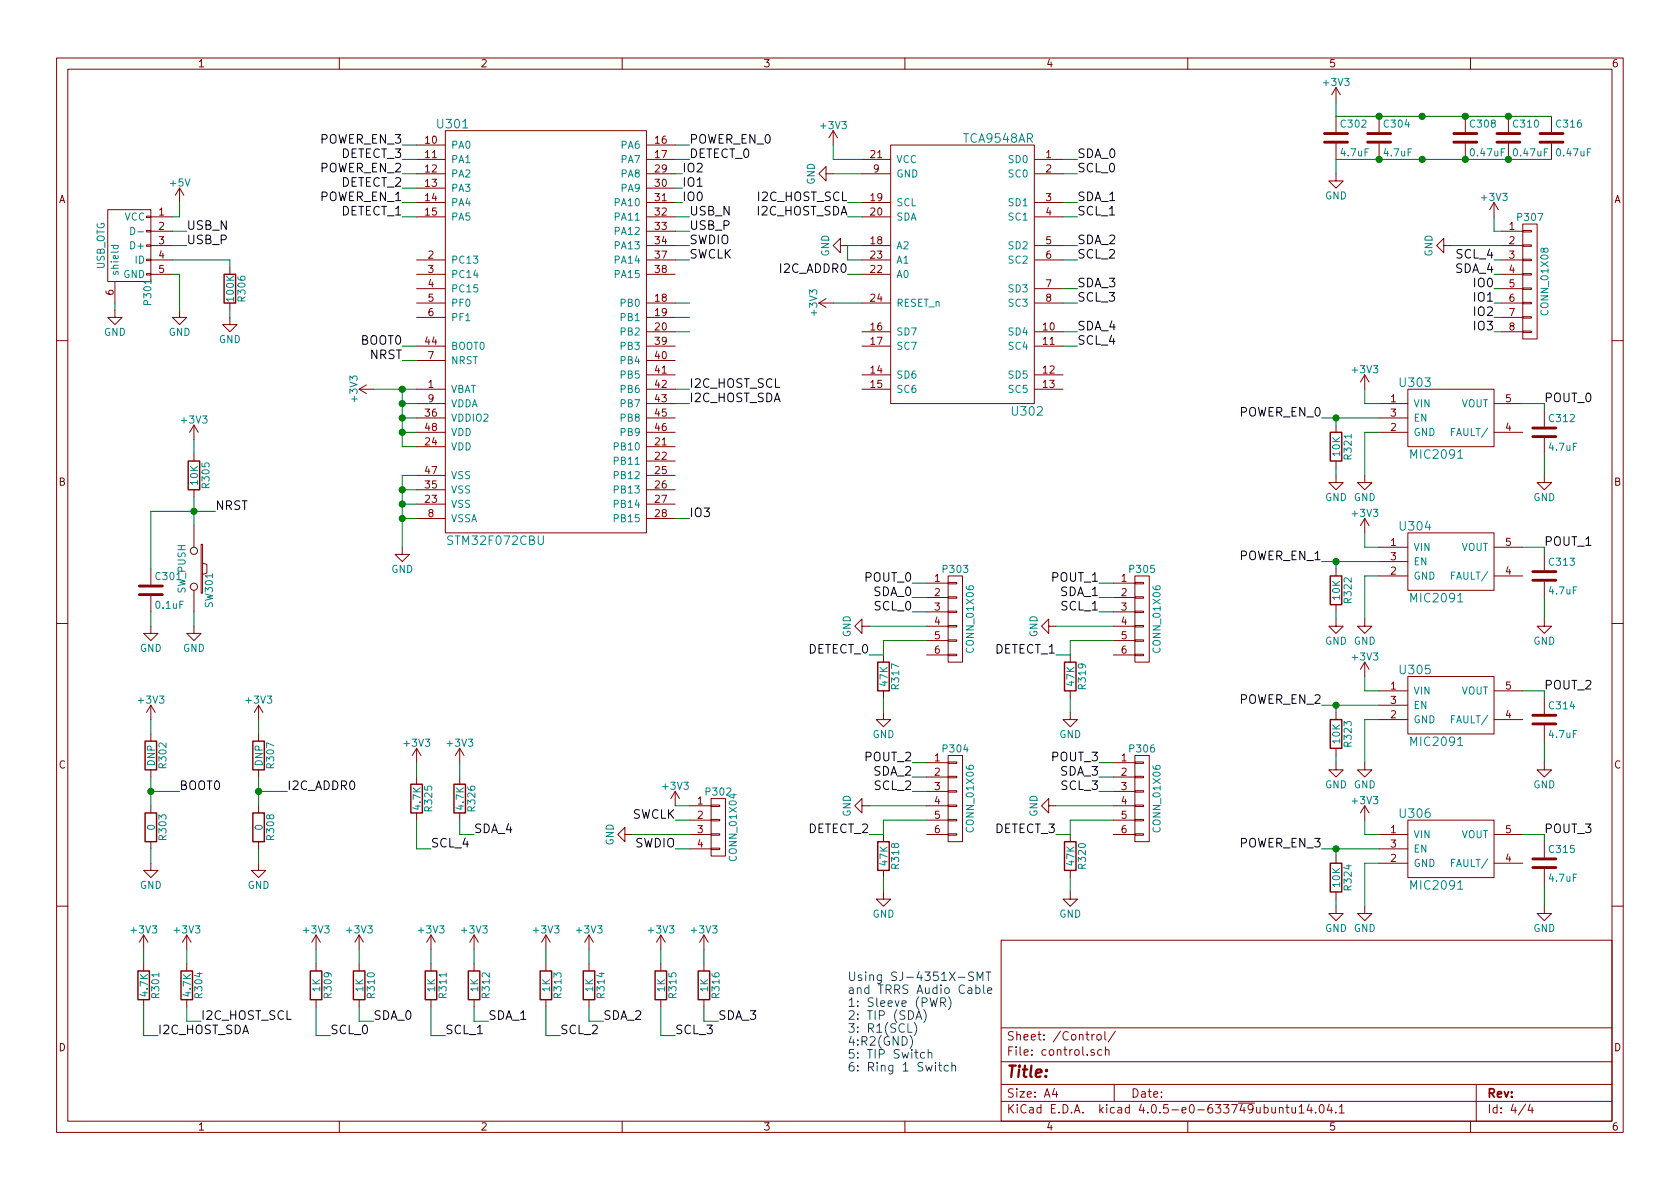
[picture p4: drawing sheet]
EESchema Schematic File Version 2
LIBS:host_board-rescue
LIBS:power
LIBS:device
LIBS:transistors
LIBS:conn
LIBS:linear
LIBS:regul
LIBS:74xx
LIBS:cmos4000
LIBS:adc-dac
LIBS:memory
LIBS:xilinx
LIBS:microcontrollers
LIBS:dsp
LIBS:microchip
LIBS:analog_switches
LIBS:motorola
LIBS:texas
LIBS:intel
LIBS:audio
LIBS:interface
LIBS:digital-audio
LIBS:philips
LIBS:display
LIBS:cypress
LIBS:siliconi
LIBS:opto
LIBS:atmel
LIBS:contrib
LIBS:valves
LIBS:wbraun_ic_lib
LIBS:host_board-cache
EELAYER 25 0
EELAYER END
$Descr A4 11693 8268
encoding utf-8
Sheet 4 4
Title ""
Date ""
Rev ""
Comp ""
Comment1 ""
Comment2 ""
Comment3 ""
Comment4 ""
$EndDescr
$Comp
L STM32F072CBU U301
U 1 1
P 3800 2300
F 0 "U301" H 3150 3750 60  0000 C CNN
F 1 "STM32F072CBU" H 3450 850 60  0000 C CNN
F 2 "Housings_DFN_QFN:QFN-48-1EP_7x7mm_Pitch0.5mm" H 3800 2300 60  0001 C CNN
F 3 "" H 3800 2300 60  0000 C CNN
	1    3800 2300
	1    0    0    -1  
$EndComp
$Comp
L USB_OTG-RESCUE-host_board P301
U 1 1
P 900 1700
AR Path="/56B6EFE2" Ref="P301"  Part="1" 
AR Path="/56B5763E/56B6EFE2" Ref="P301"  Part="1" 
F 0 "P301" H 1225 1575 50  0000 C CNN
F 1 "USB_OTG" H 900 1900 50  0000 C CNN
F 2 "Connect:USB_Micro-B_10103594-0001LF" V 850 1600 50  0001 C CNN
F 3 "" V 850 1600 50  0000 C CNN
	1    900  1700
	0    -1   1    0   
$EndComp
$Comp
L GND #PWR06
U 1 1
P 800 2150
F 0 "#PWR06" H 800 1900 50  0001 C CNN
F 1 "GND" H 800 2000 50  0000 C CNN
F 2 "" H 800 2150 50  0000 C CNN
F 3 "" H 800 2150 50  0000 C CNN
	1    800  2150
	1    0    0    -1  
$EndComp
$Comp
L +5V #PWR07
U 1 1
P 1250 1400
F 0 "#PWR07" H 1250 1250 50  0001 C CNN
F 1 "+5V" H 1250 1540 50  0000 C CNN
F 2 "" H 1250 1400 50  0000 C CNN
F 3 "" H 1250 1400 50  0000 C CNN
	1    1250 1400
	1    0    0    -1  
$EndComp
$Comp
L GND #PWR08
U 1 1
P 1250 2150
F 0 "#PWR08" H 1250 1900 50  0001 C CNN
F 1 "GND" H 1250 2000 50  0000 C CNN
F 2 "" H 1250 2150 50  0000 C CNN
F 3 "" H 1250 2150 50  0000 C CNN
	1    1250 2150
	1    0    0    -1  
$EndComp
$Comp
L +3V3 #PWR09
U 1 1
P 2600 2700
F 0 "#PWR09" H 2600 2550 50  0001 C CNN
F 1 "+3V3" H 2600 2840 50  0000 C CNN
F 2 "" H 2600 2700 50  0000 C CNN
F 3 "" H 2600 2700 50  0000 C CNN
	1    2600 2700
	0    -1   -1   0   
$EndComp
$Comp
L GND #PWR010
U 1 1
P 2800 3800
F 0 "#PWR010" H 2800 3550 50  0001 C CNN
F 1 "GND" H 2800 3650 50  0000 C CNN
F 2 "" H 2800 3800 50  0000 C CNN
F 3 "" H 2800 3800 50  0000 C CNN
	1    2800 3800
	1    0    0    -1  
$EndComp
$Comp
L R R306
U 1 1
P 1600 2000
F 0 "R306" V 1680 2000 50  0000 C CNN
F 1 "100K" V 1600 2000 50  0000 C CNN
F 2 "Resistors_SMD:R_0603" V 1530 2000 50  0001 C CNN
F 3 "" H 1600 2000 50  0000 C CNN
	1    1600 2000
	1    0    0    -1  
$EndComp
$Comp
L GND #PWR011
U 1 1
P 1600 2200
F 0 "#PWR011" H 1600 1950 50  0001 C CNN
F 1 "GND" H 1600 2050 50  0000 C CNN
F 2 "" H 1600 2200 50  0000 C CNN
F 3 "" H 1600 2200 50  0000 C CNN
	1    1600 2200
	1    0    0    -1  
$EndComp
Text Label 1300 1700 0    60   ~ 0
USB_P
Text Label 1300 1600 0    60   ~ 0
USB_N
Text Label 4800 1600 0    60   ~ 0
USB_P
Text Label 4800 1500 0    60   ~ 0
USB_N
$Comp
L TCA9548AR U302
U 1 1
P 6700 1900
F 0 "U302" H 6250 950 60  0000 C CNN
F 1 "TCA9548AR" H 6450 2850 60  0000 C CNN
F 2 "wbraun_smd:QFN-24-1EP_4x4mm_Pitch0.5mm" H 6700 2000 60  0001 C CNN
F 3 "" H 6700 2000 60  0000 C CNN
	1    6700 1900
	-1   0    0    -1  
$EndComp
$Comp
L SW_PUSH SW301
U 1 1
P 1350 3950
F 0 "SW301" H 1500 4060 50  0000 C CNN
F 1 "SW_PUSH" H 1350 3870 50  0000 C CNN
F 2 "wbraun_smd:button-5mm" H 1350 3950 50  0001 C CNN
F 3 "" H 1350 3950 50  0000 C CNN
	1    1350 3950
	0    1    1    0   
$EndComp
$Comp
L R R305
U 1 1
P 1350 3300
F 0 "R305" V 1430 3300 50  0000 C CNN
F 1 "10K" V 1350 3300 50  0000 C CNN
F 2 "Resistors_SMD:R_0603" V 1280 3300 50  0001 C CNN
F 3 "" H 1350 3300 50  0000 C CNN
	1    1350 3300
	1    0    0    -1  
$EndComp
$Comp
L C C301
U 1 1
P 1050 4100
F 0 "C301" H 1075 4200 50  0000 L CNN
F 1 "0.1uF" H 1075 4000 50  0000 L CNN
F 2 "wbraun_smd:C_0603" H 1088 3950 50  0001 C CNN
F 3 "" H 1050 4100 50  0000 C CNN
	1    1050 4100
	1    0    0    -1  
$EndComp
$Comp
L GND #PWR012
U 1 1
P 1350 4350
F 0 "#PWR012" H 1350 4100 50  0001 C CNN
F 1 "GND" H 1350 4200 50  0000 C CNN
F 2 "" H 1350 4350 50  0000 C CNN
F 3 "" H 1350 4350 50  0000 C CNN
	1    1350 4350
	1    0    0    -1  
$EndComp
$Comp
L GND #PWR013
U 1 1
P 1050 4350
F 0 "#PWR013" H 1050 4100 50  0001 C CNN
F 1 "GND" H 1050 4200 50  0000 C CNN
F 2 "" H 1050 4350 50  0000 C CNN
F 3 "" H 1050 4350 50  0000 C CNN
	1    1050 4350
	1    0    0    -1  
$EndComp
$Comp
L +3V3 #PWR014
U 1 1
P 1350 3050
F 0 "#PWR014" H 1350 2900 50  0001 C CNN
F 1 "+3V3" H 1350 3190 50  0000 C CNN
F 2 "" H 1350 3050 50  0000 C CNN
F 3 "" H 1350 3050 50  0000 C CNN
	1    1350 3050
	1    0    0    -1  
$EndComp
Text Label 2800 2500 2    60   ~ 0
NRST
Text Label 1500 3550 0    60   ~ 0
NRST
$Comp
L R R302
U 1 1
P 1050 5250
F 0 "R302" V 1130 5250 50  0000 C CNN
F 1 "DNP" V 1050 5250 50  0000 C CNN
F 2 "Resistors_SMD:R_0603" V 980 5250 50  0001 C CNN
F 3 "" H 1050 5250 50  0000 C CNN
	1    1050 5250
	1    0    0    -1  
$EndComp
$Comp
L R R303
U 1 1
P 1050 5750
F 0 "R303" V 1130 5750 50  0000 C CNN
F 1 "0" V 1050 5750 50  0000 C CNN
F 2 "Resistors_SMD:R_0603" V 980 5750 50  0001 C CNN
F 3 "" H 1050 5750 50  0000 C CNN
	1    1050 5750
	1    0    0    -1  
$EndComp
$Comp
L +3V3 #PWR015
U 1 1
P 1050 5000
F 0 "#PWR015" H 1050 4850 50  0001 C CNN
F 1 "+3V3" H 1050 5140 50  0000 C CNN
F 2 "" H 1050 5000 50  0000 C CNN
F 3 "" H 1050 5000 50  0000 C CNN
	1    1050 5000
	1    0    0    -1  
$EndComp
$Comp
L GND #PWR016
U 1 1
P 1050 6000
F 0 "#PWR016" H 1050 5750 50  0001 C CNN
F 1 "GND" H 1050 5850 50  0000 C CNN
F 2 "" H 1050 6000 50  0000 C CNN
F 3 "" H 1050 6000 50  0000 C CNN
	1    1050 6000
	1    0    0    -1  
$EndComp
Text Label 1250 5500 0    60   ~ 0
BOOT0
Text Label 2800 2400 2    60   ~ 0
BOOT0
Text Label 4800 2700 0    60   ~ 0
I2C_HOST_SCL
Text Label 4800 2800 0    60   ~ 0
I2C_HOST_SDA
$Comp
L +3V3 #PWR017
U 1 1
P 5800 1000
F 0 "#PWR017" H 5800 850 50  0001 C CNN
F 1 "+3V3" H 5800 1140 50  0000 C CNN
F 2 "" H 5800 1000 50  0000 C CNN
F 3 "" H 5800 1000 50  0000 C CNN
	1    5800 1000
	1    0    0    -1  
$EndComp
$Comp
L GND #PWR018
U 1 1
P 5800 1200
F 0 "#PWR018" H 5800 950 50  0001 C CNN
F 1 "GND" H 5800 1050 50  0000 C CNN
F 2 "" H 5800 1200 50  0000 C CNN
F 3 "" H 5800 1200 50  0000 C CNN
	1    5800 1200
	0    1    1    0   
$EndComp
$Comp
L +3V3 #PWR019
U 1 1
P 5800 2100
F 0 "#PWR019" H 5800 1950 50  0001 C CNN
F 1 "+3V3" H 5800 2240 50  0000 C CNN
F 2 "" H 5800 2100 50  0000 C CNN
F 3 "" H 5800 2100 50  0000 C CNN
	1    5800 2100
	0    -1   -1   0   
$EndComp
$Comp
L GND #PWR020
U 1 1
P 5900 1700
F 0 "#PWR020" H 5900 1450 50  0001 C CNN
F 1 "GND" H 5900 1550 50  0000 C CNN
F 2 "" H 5900 1700 50  0000 C CNN
F 3 "" H 5900 1700 50  0000 C CNN
	1    5900 1700
	0    1    1    0   
$EndComp
$Comp
L R R307
U 1 1
P 1800 5250
F 0 "R307" V 1880 5250 50  0000 C CNN
F 1 "DNP" V 1800 5250 50  0000 C CNN
F 2 "Resistors_SMD:R_0603" V 1730 5250 50  0001 C CNN
F 3 "" H 1800 5250 50  0000 C CNN
	1    1800 5250
	1    0    0    -1  
$EndComp
$Comp
L R R308
U 1 1
P 1800 5750
F 0 "R308" V 1880 5750 50  0000 C CNN
F 1 "0" V 1800 5750 50  0000 C CNN
F 2 "Resistors_SMD:R_0603" V 1730 5750 50  0001 C CNN
F 3 "" H 1800 5750 50  0000 C CNN
	1    1800 5750
	1    0    0    -1  
$EndComp
$Comp
L +3V3 #PWR021
U 1 1
P 1800 5000
F 0 "#PWR021" H 1800 4850 50  0001 C CNN
F 1 "+3V3" H 1800 5140 50  0000 C CNN
F 2 "" H 1800 5000 50  0000 C CNN
F 3 "" H 1800 5000 50  0000 C CNN
	1    1800 5000
	1    0    0    -1  
$EndComp
$Comp
L GND #PWR022
U 1 1
P 1800 6000
F 0 "#PWR022" H 1800 5750 50  0001 C CNN
F 1 "GND" H 1800 5850 50  0000 C CNN
F 2 "" H 1800 6000 50  0000 C CNN
F 3 "" H 1800 6000 50  0000 C CNN
	1    1800 6000
	1    0    0    -1  
$EndComp
Text Label 2000 5500 0    60   ~ 0
I2C_ADDR0
Text Label 5900 1900 2    60   ~ 0
I2C_ADDR0
Text Label 5900 1400 2    60   ~ 0
I2C_HOST_SCL
Text Label 5900 1500 2    60   ~ 0
I2C_HOST_SDA
$Comp
L CONN_01X06 P306
U 1 1
P 7950 5550
F 0 "P306" H 7950 5900 50  0000 C CNN
F 1 "CONN_01X06" V 8050 5550 50  0000 C CNN
F 2 "wbraun_smd:SJ-4351_X-SMT" H 7950 5550 50  0001 C CNN
F 3 "" H 7950 5550 50  0000 C CNN
	1    7950 5550
	1    0    0    -1  
$EndComp
Text Notes 5900 7450 0    60   ~ 0
Using SJ-4351X-SMT \nand TRRS Audio Cable\n1: Sleeve (PWR)\n2: TIP (SDA)\n3: R1(SCL)\n4:R2(GND)\n5: TIP Switch\n6: Ring 1 Switch
Wire Wire Line
	1200 1500 1250 1500
Wire Wire Line
	1250 1500 1250 1400
Wire Wire Line
	1200 1900 1250 1900
Wire Wire Line
	1250 1900 1250 2150
Wire Wire Line
	800  2100 800  2150
Wire Wire Line
	2600 2700 2900 2700
Wire Wire Line
	2800 2700 2800 3100
Wire Wire Line
	2800 3100 2900 3100
Connection ~ 2800 2700
Wire Wire Line
	2900 3000 2800 3000
Connection ~ 2800 3000
Wire Wire Line
	2900 2900 2800 2900
Connection ~ 2800 2900
Wire Wire Line
	2900 2800 2800 2800
Connection ~ 2800 2800
Wire Wire Line
	2900 3300 2800 3300
Wire Wire Line
	2800 3300 2800 3800
Wire Wire Line
	2900 3400 2800 3400
Connection ~ 2800 3400
Wire Wire Line
	2900 3500 2800 3500
Connection ~ 2800 3500
Wire Wire Line
	2900 3600 2800 3600
Connection ~ 2800 3600
Wire Wire Line
	1200 1800 1600 1800
Wire Wire Line
	1600 1800 1600 1850
Wire Wire Line
	1600 2150 1600 2200
Wire Wire Line
	1200 1600 1300 1600
Wire Wire Line
	1200 1700 1300 1700
Wire Wire Line
	4700 1500 4800 1500
Wire Wire Line
	4700 1600 4800 1600
Wire Wire Line
	1350 3050 1350 3150
Wire Wire Line
	1350 3450 1350 3650
Wire Wire Line
	1050 3950 1050 3550
Wire Wire Line
	1050 3550 1500 3550
Connection ~ 1350 3550
Wire Wire Line
	1350 4250 1350 4350
Wire Wire Line
	1050 4250 1050 4350
Wire Wire Line
	1050 5000 1050 5100
Wire Wire Line
	1050 5400 1050 5600
Wire Wire Line
	1050 5900 1050 6000
Wire Wire Line
	1050 5500 1250 5500
Connection ~ 1050 5500
Wire Wire Line
	2900 2400 2800 2400
Wire Wire Line
	2900 2500 2800 2500
Wire Wire Line
	4700 2700 4800 2700
Wire Wire Line
	4700 2800 4800 2800
Wire Wire Line
	6000 1400 5900 1400
Wire Wire Line
	6000 1500 5900 1500
Wire Wire Line
	5800 2100 6000 2100
Wire Wire Line
	5800 1200 6000 1200
Wire Wire Line
	5800 1000 5800 1100
Wire Wire Line
	5800 1100 6000 1100
Wire Wire Line
	7400 1100 7500 1100
Wire Wire Line
	7400 1200 7500 1200
Wire Wire Line
	7400 1400 7500 1400
Wire Wire Line
	7400 1500 7500 1500
Wire Wire Line
	7400 1700 7500 1700
Wire Wire Line
	7400 1800 7500 1800
Wire Wire Line
	7400 2000 7500 2000
Wire Wire Line
	7400 2100 7500 2100
Wire Wire Line
	6000 1700 5900 1700
Wire Wire Line
	6000 1800 5900 1800
Wire Wire Line
	6000 1900 5900 1900
Wire Wire Line
	5900 1800 5900 1700
Wire Wire Line
	1800 5000 1800 5100
Wire Wire Line
	1800 5400 1800 5600
Wire Wire Line
	1800 5900 1800 6000
Wire Wire Line
	1800 5500 2000 5500
Connection ~ 1800 5500
Wire Wire Line
	7750 5300 7650 5300
Wire Wire Line
	7750 5400 7650 5400
Wire Wire Line
	7750 5500 7650 5500
Wire Wire Line
	7350 5600 7750 5600
Wire Wire Line
	7450 5700 7750 5700
Text Label 7650 5300 2    60   ~ 0
POUT_3
$Comp
L GND #PWR023
U 1 1
P 7350 5600
F 0 "#PWR023" H 7350 5350 50  0001 C CNN
F 1 "GND" H 7350 5450 50  0000 C CNN
F 2 "" H 7350 5600 50  0000 C CNN
F 3 "" H 7350 5600 50  0000 C CNN
	1    7350 5600
	0    1    1    0   
$EndComp
$Comp
L R R320
U 1 1
P 7450 5950
F 0 "R320" V 7530 5950 50  0000 C CNN
F 1 "47K" V 7450 5950 50  0000 C CNN
F 2 "Resistors_SMD:R_0603" V 7380 5950 50  0001 C CNN
F 3 "" H 7450 5950 50  0000 C CNN
	1    7450 5950
	1    0    0    -1  
$EndComp
Wire Wire Line
	7450 5700 7450 5800
$Comp
L GND #PWR024
U 1 1
P 7450 6200
F 0 "#PWR024" H 7450 5950 50  0001 C CNN
F 1 "GND" H 7450 6050 50  0000 C CNN
F 2 "" H 7450 6200 50  0000 C CNN
F 3 "" H 7450 6200 50  0000 C CNN
	1    7450 6200
	1    0    0    -1  
$EndComp
Wire Wire Line
	7450 6100 7450 6200
Wire Wire Line
	7450 5800 7350 5800
Text Label 7350 5800 2    60   ~ 0
DETECT_3
Text Label 7650 5400 2    60   ~ 0
SDA_3
Text Label 7650 5500 2    60   ~ 0
SCL_3
$Comp
L MIC2091 U304
U 1 1
P 10100 3900
F 0 "U304" H 9850 4150 60  0000 C CNN
F 1 "MIC2091" H 10000 3650 60  0000 C CNN
F 2 "TO_SOT_Packages_SMD:SOT-23-5" H 10500 3400 60  0001 C CNN
F 3 "" H 10500 3400 60  0000 C CNN
	1    10100 3900
	1    0    0    -1  
$EndComp
$Comp
L GND #PWR025
U 1 1
P 9500 4300
F 0 "#PWR025" H 9500 4050 50  0001 C CNN
F 1 "GND" H 9500 4150 50  0000 C CNN
F 2 "" H 9500 4300 50  0000 C CNN
F 3 "" H 9500 4300 50  0000 C CNN
	1    9500 4300
	1    0    0    -1  
$EndComp
$Comp
L +3V3 #PWR026
U 1 1
P 9500 3700
F 0 "#PWR026" H 9500 3550 50  0001 C CNN
F 1 "+3V3" H 9500 3840 50  0000 C CNN
F 2 "" H 9500 3700 50  0000 C CNN
F 3 "" H 9500 3700 50  0000 C CNN
	1    9500 3700
	1    0    0    -1  
$EndComp
Text Label 9200 3900 2    60   ~ 0
POWER_EN_1
$Comp
L R R322
U 1 1
P 9300 4100
F 0 "R322" V 9380 4100 50  0000 C CNN
F 1 "10K" V 9300 4100 50  0000 C CNN
F 2 "Resistors_SMD:R_0603" V 9230 4100 50  0001 C CNN
F 3 "" H 9300 4100 50  0000 C CNN
	1    9300 4100
	1    0    0    -1  
$EndComp
$Comp
L GND #PWR027
U 1 1
P 9300 4300
F 0 "#PWR027" H 9300 4050 50  0001 C CNN
F 1 "GND" H 9300 4150 50  0000 C CNN
F 2 "" H 9300 4300 50  0000 C CNN
F 3 "" H 9300 4300 50  0000 C CNN
	1    9300 4300
	1    0    0    -1  
$EndComp
Wire Wire Line
	9500 3700 9500 3800
Wire Wire Line
	9500 3800 9600 3800
Wire Wire Line
	9500 4000 9500 4300
Wire Wire Line
	9500 4000 9600 4000
Wire Wire Line
	10600 3800 10750 3800
Wire Wire Line
	9200 3900 9600 3900
Wire Wire Line
	9300 3900 9300 3950
Wire Wire Line
	9300 4300 9300 4250
Connection ~ 9300 3900
Text Label 10750 3800 0    60   ~ 0
POUT_1
$Comp
L C C313
U 1 1
P 10750 4000
F 0 "C313" H 10775 4100 50  0000 L CNN
F 1 "4.7uF" H 10775 3900 50  0000 L CNN
F 2 "wbraun_smd:C_0603" H 10788 3850 50  0001 C CNN
F 3 "" H 10750 4000 50  0000 C CNN
	1    10750 4000
	1    0    0    -1  
$EndComp
Wire Wire Line
	10750 3800 10750 3850
$Comp
L GND #PWR028
U 1 1
P 10750 4300
F 0 "#PWR028" H 10750 4050 50  0001 C CNN
F 1 "GND" H 10750 4150 50  0000 C CNN
F 2 "" H 10750 4300 50  0000 C CNN
F 3 "" H 10750 4300 50  0000 C CNN
	1    10750 4300
	1    0    0    -1  
$EndComp
Wire Wire Line
	10750 4150 10750 4300
$Comp
L MIC2091 U305
U 1 1
P 10100 4900
F 0 "U305" H 9850 5150 60  0000 C CNN
F 1 "MIC2091" H 10000 4650 60  0000 C CNN
F 2 "TO_SOT_Packages_SMD:SOT-23-5" H 10500 4400 60  0001 C CNN
F 3 "" H 10500 4400 60  0000 C CNN
	1    10100 4900
	1    0    0    -1  
$EndComp
$Comp
L GND #PWR029
U 1 1
P 9500 5300
F 0 "#PWR029" H 9500 5050 50  0001 C CNN
F 1 "GND" H 9500 5150 50  0000 C CNN
F 2 "" H 9500 5300 50  0000 C CNN
F 3 "" H 9500 5300 50  0000 C CNN
	1    9500 5300
	1    0    0    -1  
$EndComp
$Comp
L +3V3 #PWR030
U 1 1
P 9500 4700
F 0 "#PWR030" H 9500 4550 50  0001 C CNN
F 1 "+3V3" H 9500 4840 50  0000 C CNN
F 2 "" H 9500 4700 50  0000 C CNN
F 3 "" H 9500 4700 50  0000 C CNN
	1    9500 4700
	1    0    0    -1  
$EndComp
Text Label 9200 4900 2    60   ~ 0
POWER_EN_2
$Comp
L R R323
U 1 1
P 9300 5100
F 0 "R323" V 9380 5100 50  0000 C CNN
F 1 "10K" V 9300 5100 50  0000 C CNN
F 2 "Resistors_SMD:R_0603" V 9230 5100 50  0001 C CNN
F 3 "" H 9300 5100 50  0000 C CNN
	1    9300 5100
	1    0    0    -1  
$EndComp
$Comp
L GND #PWR031
U 1 1
P 9300 5300
F 0 "#PWR031" H 9300 5050 50  0001 C CNN
F 1 "GND" H 9300 5150 50  0000 C CNN
F 2 "" H 9300 5300 50  0000 C CNN
F 3 "" H 9300 5300 50  0000 C CNN
	1    9300 5300
	1    0    0    -1  
$EndComp
Wire Wire Line
	9500 4700 9500 4800
Wire Wire Line
	9500 4800 9600 4800
Wire Wire Line
	9500 5000 9500 5300
Wire Wire Line
	9500 5000 9600 5000
Wire Wire Line
	10600 4800 10750 4800
Wire Wire Line
	9200 4900 9600 4900
Wire Wire Line
	9300 4900 9300 4950
Wire Wire Line
	9300 5300 9300 5250
Connection ~ 9300 4900
Text Label 10750 4800 0    60   ~ 0
POUT_2
$Comp
L C C314
U 1 1
P 10750 5000
F 0 "C314" H 10775 5100 50  0000 L CNN
F 1 "4.7uF" H 10775 4900 50  0000 L CNN
F 2 "wbraun_smd:C_0603" H 10788 4850 50  0001 C CNN
F 3 "" H 10750 5000 50  0000 C CNN
	1    10750 5000
	1    0    0    -1  
$EndComp
Wire Wire Line
	10750 4800 10750 4850
$Comp
L GND #PWR032
U 1 1
P 10750 5300
F 0 "#PWR032" H 10750 5050 50  0001 C CNN
F 1 "GND" H 10750 5150 50  0000 C CNN
F 2 "" H 10750 5300 50  0000 C CNN
F 3 "" H 10750 5300 50  0000 C CNN
	1    10750 5300
	1    0    0    -1  
$EndComp
Wire Wire Line
	10750 5150 10750 5300
$Comp
L MIC2091 U306
U 1 1
P 10100 5900
F 0 "U306" H 9850 6150 60  0000 C CNN
F 1 "MIC2091" H 10000 5650 60  0000 C CNN
F 2 "TO_SOT_Packages_SMD:SOT-23-5" H 10500 5400 60  0001 C CNN
F 3 "" H 10500 5400 60  0000 C CNN
	1    10100 5900
	1    0    0    -1  
$EndComp
$Comp
L GND #PWR033
U 1 1
P 9500 6300
F 0 "#PWR033" H 9500 6050 50  0001 C CNN
F 1 "GND" H 9500 6150 50  0000 C CNN
F 2 "" H 9500 6300 50  0000 C CNN
F 3 "" H 9500 6300 50  0000 C CNN
	1    9500 6300
	1    0    0    -1  
$EndComp
$Comp
L +3V3 #PWR034
U 1 1
P 9500 5700
F 0 "#PWR034" H 9500 5550 50  0001 C CNN
F 1 "+3V3" H 9500 5840 50  0000 C CNN
F 2 "" H 9500 5700 50  0000 C CNN
F 3 "" H 9500 5700 50  0000 C CNN
	1    9500 5700
	1    0    0    -1  
$EndComp
Text Label 9200 5900 2    60   ~ 0
POWER_EN_3
$Comp
L R R324
U 1 1
P 9300 6100
F 0 "R324" V 9380 6100 50  0000 C CNN
F 1 "10K" V 9300 6100 50  0000 C CNN
F 2 "Resistors_SMD:R_0603" V 9230 6100 50  0001 C CNN
F 3 "" H 9300 6100 50  0000 C CNN
	1    9300 6100
	1    0    0    -1  
$EndComp
$Comp
L GND #PWR035
U 1 1
P 9300 6300
F 0 "#PWR035" H 9300 6050 50  0001 C CNN
F 1 "GND" H 9300 6150 50  0000 C CNN
F 2 "" H 9300 6300 50  0000 C CNN
F 3 "" H 9300 6300 50  0000 C CNN
	1    9300 6300
	1    0    0    -1  
$EndComp
Wire Wire Line
	9500 5700 9500 5800
Wire Wire Line
	9500 5800 9600 5800
Wire Wire Line
	9500 6000 9500 6300
Wire Wire Line
	9500 6000 9600 6000
Wire Wire Line
	10600 5800 10750 5800
Wire Wire Line
	9200 5900 9600 5900
Wire Wire Line
	9300 5900 9300 5950
Wire Wire Line
	9300 6300 9300 6250
Connection ~ 9300 5900
Text Label 10750 5800 0    60   ~ 0
POUT_3
$Comp
L C C315
U 1 1
P 10750 6000
F 0 "C315" H 10775 6100 50  0000 L CNN
F 1 "4.7uF" H 10775 5900 50  0000 L CNN
F 2 "wbraun_smd:C_0603" H 10788 5850 50  0001 C CNN
F 3 "" H 10750 6000 50  0000 C CNN
	1    10750 6000
	1    0    0    -1  
$EndComp
Wire Wire Line
	10750 5800 10750 5850
$Comp
L GND #PWR036
U 1 1
P 10750 6300
F 0 "#PWR036" H 10750 6050 50  0001 C CNN
F 1 "GND" H 10750 6150 50  0000 C CNN
F 2 "" H 10750 6300 50  0000 C CNN
F 3 "" H 10750 6300 50  0000 C CNN
	1    10750 6300
	1    0    0    -1  
$EndComp
Wire Wire Line
	10750 6150 10750 6300
$Comp
L MIC2091 U303
U 1 1
P 10100 2900
F 0 "U303" H 9850 3150 60  0000 C CNN
F 1 "MIC2091" H 10000 2650 60  0000 C CNN
F 2 "TO_SOT_Packages_SMD:SOT-23-5" H 10500 2400 60  0001 C CNN
F 3 "" H 10500 2400 60  0000 C CNN
	1    10100 2900
	1    0    0    -1  
$EndComp
$Comp
L GND #PWR037
U 1 1
P 9500 3300
F 0 "#PWR037" H 9500 3050 50  0001 C CNN
F 1 "GND" H 9500 3150 50  0000 C CNN
F 2 "" H 9500 3300 50  0000 C CNN
F 3 "" H 9500 3300 50  0000 C CNN
	1    9500 3300
	1    0    0    -1  
$EndComp
$Comp
L +3V3 #PWR038
U 1 1
P 9500 2700
F 0 "#PWR038" H 9500 2550 50  0001 C CNN
F 1 "+3V3" H 9500 2840 50  0000 C CNN
F 2 "" H 9500 2700 50  0000 C CNN
F 3 "" H 9500 2700 50  0000 C CNN
	1    9500 2700
	1    0    0    -1  
$EndComp
Text Label 9200 2900 2    60   ~ 0
POWER_EN_0
$Comp
L R R321
U 1 1
P 9300 3100
F 0 "R321" V 9380 3100 50  0000 C CNN
F 1 "10K" V 9300 3100 50  0000 C CNN
F 2 "Resistors_SMD:R_0603" V 9230 3100 50  0001 C CNN
F 3 "" H 9300 3100 50  0000 C CNN
	1    9300 3100
	1    0    0    -1  
$EndComp
$Comp
L GND #PWR039
U 1 1
P 9300 3300
F 0 "#PWR039" H 9300 3050 50  0001 C CNN
F 1 "GND" H 9300 3150 50  0000 C CNN
F 2 "" H 9300 3300 50  0000 C CNN
F 3 "" H 9300 3300 50  0000 C CNN
	1    9300 3300
	1    0    0    -1  
$EndComp
Wire Wire Line
	9500 2700 9500 2800
Wire Wire Line
	9500 2800 9600 2800
Wire Wire Line
	9500 3000 9500 3300
Wire Wire Line
	9500 3000 9600 3000
Wire Wire Line
	10600 2800 10750 2800
Wire Wire Line
	9200 2900 9600 2900
Wire Wire Line
	9300 2900 9300 2950
Wire Wire Line
	9300 3300 9300 3250
Connection ~ 9300 2900
Text Label 10750 2800 0    60   ~ 0
POUT_0
$Comp
L C C312
U 1 1
P 10750 3000
F 0 "C312" H 10775 3100 50  0000 L CNN
F 1 "4.7uF" H 10775 2900 50  0000 L CNN
F 2 "wbraun_smd:C_0603" H 10788 2850 50  0001 C CNN
F 3 "" H 10750 3000 50  0000 C CNN
	1    10750 3000
	1    0    0    -1  
$EndComp
Wire Wire Line
	10750 2800 10750 2850
$Comp
L GND #PWR040
U 1 1
P 10750 3300
F 0 "#PWR040" H 10750 3050 50  0001 C CNN
F 1 "GND" H 10750 3150 50  0000 C CNN
F 2 "" H 10750 3300 50  0000 C CNN
F 3 "" H 10750 3300 50  0000 C CNN
	1    10750 3300
	1    0    0    -1  
$EndComp
Wire Wire Line
	10750 3150 10750 3300
$Comp
L CONN_01X06 P303
U 1 1
P 6650 4300
F 0 "P303" H 6650 4650 50  0000 C CNN
F 1 "CONN_01X06" V 6750 4300 50  0000 C CNN
F 2 "wbraun_smd:SJ-4351_X-SMT" H 6650 4300 50  0001 C CNN
F 3 "" H 6650 4300 50  0000 C CNN
	1    6650 4300
	1    0    0    -1  
$EndComp
Wire Wire Line
	6450 4050 6350 4050
Wire Wire Line
	6450 4150 6350 4150
Wire Wire Line
	6450 4250 6350 4250
Wire Wire Line
	6050 4350 6450 4350
Wire Wire Line
	6150 4450 6450 4450
Text Label 6350 4050 2    60   ~ 0
POUT_0
$Comp
L GND #PWR041
U 1 1
P 6050 4350
F 0 "#PWR041" H 6050 4100 50  0001 C CNN
F 1 "GND" H 6050 4200 50  0000 C CNN
F 2 "" H 6050 4350 50  0000 C CNN
F 3 "" H 6050 4350 50  0000 C CNN
	1    6050 4350
	0    1    1    0   
$EndComp
$Comp
L R R317
U 1 1
P 6150 4700
F 0 "R317" V 6230 4700 50  0000 C CNN
F 1 "47K" V 6150 4700 50  0000 C CNN
F 2 "Resistors_SMD:R_0603" V 6080 4700 50  0001 C CNN
F 3 "" H 6150 4700 50  0000 C CNN
	1    6150 4700
	1    0    0    -1  
$EndComp
Wire Wire Line
	6150 4450 6150 4550
$Comp
L GND #PWR042
U 1 1
P 6150 4950
F 0 "#PWR042" H 6150 4700 50  0001 C CNN
F 1 "GND" H 6150 4800 50  0000 C CNN
F 2 "" H 6150 4950 50  0000 C CNN
F 3 "" H 6150 4950 50  0000 C CNN
	1    6150 4950
	1    0    0    -1  
$EndComp
Wire Wire Line
	6150 4850 6150 4950
Wire Wire Line
	6150 4550 6050 4550
Text Label 6050 4550 2    60   ~ 0
DETECT_0
Text Label 6350 4150 2    60   ~ 0
SDA_0
Text Label 6350 4250 2    60   ~ 0
SCL_0
$Comp
L CONN_01X06 P304
U 1 1
P 6650 5550
F 0 "P304" H 6650 5900 50  0000 C CNN
F 1 "CONN_01X06" V 6750 5550 50  0000 C CNN
F 2 "wbraun_smd:SJ-4351_X-SMT" H 6650 5550 50  0001 C CNN
F 3 "" H 6650 5550 50  0000 C CNN
	1    6650 5550
	1    0    0    -1  
$EndComp
Wire Wire Line
	6450 5300 6350 5300
Wire Wire Line
	6450 5400 6350 5400
Wire Wire Line
	6450 5500 6350 5500
Wire Wire Line
	6050 5600 6450 5600
Wire Wire Line
	6150 5700 6450 5700
Text Label 6350 5300 2    60   ~ 0
POUT_2
$Comp
L GND #PWR043
U 1 1
P 6050 5600
F 0 "#PWR043" H 6050 5350 50  0001 C CNN
F 1 "GND" H 6050 5450 50  0000 C CNN
F 2 "" H 6050 5600 50  0000 C CNN
F 3 "" H 6050 5600 50  0000 C CNN
	1    6050 5600
	0    1    1    0   
$EndComp
$Comp
L R R318
U 1 1
P 6150 5950
F 0 "R318" V 6230 5950 50  0000 C CNN
F 1 "47K" V 6150 5950 50  0000 C CNN
F 2 "Resistors_SMD:R_0603" V 6080 5950 50  0001 C CNN
F 3 "" H 6150 5950 50  0000 C CNN
	1    6150 5950
	1    0    0    -1  
$EndComp
Wire Wire Line
	6150 5700 6150 5800
$Comp
L GND #PWR044
U 1 1
P 6150 6200
F 0 "#PWR044" H 6150 5950 50  0001 C CNN
F 1 "GND" H 6150 6050 50  0000 C CNN
F 2 "" H 6150 6200 50  0000 C CNN
F 3 "" H 6150 6200 50  0000 C CNN
	1    6150 6200
	1    0    0    -1  
$EndComp
Wire Wire Line
	6150 6100 6150 6200
Wire Wire Line
	6150 5800 6050 5800
Text Label 6050 5800 2    60   ~ 0
DETECT_2
Text Label 6350 5400 2    60   ~ 0
SDA_2
Text Label 6350 5500 2    60   ~ 0
SCL_2
$Comp
L CONN_01X06 P305
U 1 1
P 7950 4300
F 0 "P305" H 7950 4650 50  0000 C CNN
F 1 "CONN_01X06" V 8050 4300 50  0000 C CNN
F 2 "wbraun_smd:SJ-4351_X-SMT" H 7950 4300 50  0001 C CNN
F 3 "" H 7950 4300 50  0000 C CNN
	1    7950 4300
	1    0    0    -1  
$EndComp
Wire Wire Line
	7750 4050 7650 4050
Wire Wire Line
	7750 4150 7650 4150
Wire Wire Line
	7750 4250 7650 4250
Wire Wire Line
	7350 4350 7750 4350
Wire Wire Line
	7450 4450 7750 4450
Text Label 7650 4050 2    60   ~ 0
POUT_1
$Comp
L GND #PWR045
U 1 1
P 7350 4350
F 0 "#PWR045" H 7350 4100 50  0001 C CNN
F 1 "GND" H 7350 4200 50  0000 C CNN
F 2 "" H 7350 4350 50  0000 C CNN
F 3 "" H 7350 4350 50  0000 C CNN
	1    7350 4350
	0    1    1    0   
$EndComp
$Comp
L R R319
U 1 1
P 7450 4700
F 0 "R319" V 7530 4700 50  0000 C CNN
F 1 "47K" V 7450 4700 50  0000 C CNN
F 2 "Resistors_SMD:R_0603" V 7380 4700 50  0001 C CNN
F 3 "" H 7450 4700 50  0000 C CNN
	1    7450 4700
	1    0    0    -1  
$EndComp
Wire Wire Line
	7450 4450 7450 4550
$Comp
L GND #PWR046
U 1 1
P 7450 4950
F 0 "#PWR046" H 7450 4700 50  0001 C CNN
F 1 "GND" H 7450 4800 50  0000 C CNN
F 2 "" H 7450 4950 50  0000 C CNN
F 3 "" H 7450 4950 50  0000 C CNN
	1    7450 4950
	1    0    0    -1  
$EndComp
Wire Wire Line
	7450 4850 7450 4950
Wire Wire Line
	7450 4550 7350 4550
Text Label 7350 4550 2    60   ~ 0
DETECT_1
Text Label 7650 4150 2    60   ~ 0
SDA_1
Text Label 7650 4250 2    60   ~ 0
SCL_1
$Comp
L R R301
U 1 1
P 1000 6850
F 0 "R301" V 1080 6850 50  0000 C CNN
F 1 "4.7K" V 1000 6850 50  0000 C CNN
F 2 "Resistors_SMD:R_0603" V 930 6850 50  0001 C CNN
F 3 "" H 1000 6850 50  0000 C CNN
	1    1000 6850
	1    0    0    -1  
$EndComp
$Comp
L R R304
U 1 1
P 1300 6850
F 0 "R304" V 1380 6850 50  0000 C CNN
F 1 "4.7K" V 1300 6850 50  0000 C CNN
F 2 "Resistors_SMD:R_0603" V 1230 6850 50  0001 C CNN
F 3 "" H 1300 6850 50  0000 C CNN
	1    1300 6850
	1    0    0    -1  
$EndComp
$Comp
L +3V3 #PWR047
U 1 1
P 1000 6600
F 0 "#PWR047" H 1000 6450 50  0001 C CNN
F 1 "+3V3" H 1000 6740 50  0000 C CNN
F 2 "" H 1000 6600 50  0000 C CNN
F 3 "" H 1000 6600 50  0000 C CNN
	1    1000 6600
	1    0    0    -1  
$EndComp
$Comp
L +3V3 #PWR048
U 1 1
P 1300 6600
F 0 "#PWR048" H 1300 6450 50  0001 C CNN
F 1 "+3V3" H 1300 6740 50  0000 C CNN
F 2 "" H 1300 6600 50  0000 C CNN
F 3 "" H 1300 6600 50  0000 C CNN
	1    1300 6600
	1    0    0    -1  
$EndComp
Wire Wire Line
	1000 6600 1000 6700
Wire Wire Line
	1300 6600 1300 6700
Wire Wire Line
	1000 7000 1000 7200
Wire Wire Line
	1000 7200 1100 7200
Wire Wire Line
	1300 7000 1300 7100
Wire Wire Line
	1300 7100 1400 7100
Text Label 1100 7200 0    60   ~ 0
I2C_HOST_SDA
Text Label 1400 7100 0    60   ~ 0
I2C_HOST_SCL
$Comp
L R R309
U 1 1
P 2200 6850
F 0 "R309" V 2280 6850 50  0000 C CNN
F 1 "1K" V 2200 6850 50  0000 C CNN
F 2 "Resistors_SMD:R_0603" V 2130 6850 50  0001 C CNN
F 3 "" H 2200 6850 50  0000 C CNN
	1    2200 6850
	1    0    0    -1  
$EndComp
$Comp
L R R310
U 1 1
P 2500 6850
F 0 "R310" V 2580 6850 50  0000 C CNN
F 1 "1K" V 2500 6850 50  0000 C CNN
F 2 "Resistors_SMD:R_0603" V 2430 6850 50  0001 C CNN
F 3 "" H 2500 6850 50  0000 C CNN
	1    2500 6850
	1    0    0    -1  
$EndComp
$Comp
L +3V3 #PWR049
U 1 1
P 2200 6600
F 0 "#PWR049" H 2200 6450 50  0001 C CNN
F 1 "+3V3" H 2200 6740 50  0000 C CNN
F 2 "" H 2200 6600 50  0000 C CNN
F 3 "" H 2200 6600 50  0000 C CNN
	1    2200 6600
	1    0    0    -1  
$EndComp
$Comp
L +3V3 #PWR050
U 1 1
P 2500 6600
F 0 "#PWR050" H 2500 6450 50  0001 C CNN
F 1 "+3V3" H 2500 6740 50  0000 C CNN
F 2 "" H 2500 6600 50  0000 C CNN
F 3 "" H 2500 6600 50  0000 C CNN
	1    2500 6600
	1    0    0    -1  
$EndComp
Wire Wire Line
	2200 6600 2200 6700
Wire Wire Line
	2500 6600 2500 6700
Wire Wire Line
	2200 7000 2200 7200
Wire Wire Line
	2200 7200 2300 7200
Wire Wire Line
	2500 7000 2500 7100
Wire Wire Line
	2500 7100 2600 7100
Text Label 2300 7200 0    60   ~ 0
SCL_0
Text Label 2600 7100 0    60   ~ 0
SDA_0
$Comp
L R R311
U 1 1
P 3000 6850
F 0 "R311" V 3080 6850 50  0000 C CNN
F 1 "1K" V 3000 6850 50  0000 C CNN
F 2 "Resistors_SMD:R_0603" V 2930 6850 50  0001 C CNN
F 3 "" H 3000 6850 50  0000 C CNN
	1    3000 6850
	1    0    0    -1  
$EndComp
$Comp
L R R312
U 1 1
P 3300 6850
F 0 "R312" V 3380 6850 50  0000 C CNN
F 1 "1K" V 3300 6850 50  0000 C CNN
F 2 "Resistors_SMD:R_0603" V 3230 6850 50  0001 C CNN
F 3 "" H 3300 6850 50  0000 C CNN
	1    3300 6850
	1    0    0    -1  
$EndComp
$Comp
L +3V3 #PWR051
U 1 1
P 3000 6600
F 0 "#PWR051" H 3000 6450 50  0001 C CNN
F 1 "+3V3" H 3000 6740 50  0000 C CNN
F 2 "" H 3000 6600 50  0000 C CNN
F 3 "" H 3000 6600 50  0000 C CNN
	1    3000 6600
	1    0    0    -1  
$EndComp
$Comp
L +3V3 #PWR052
U 1 1
P 3300 6600
F 0 "#PWR052" H 3300 6450 50  0001 C CNN
F 1 "+3V3" H 3300 6740 50  0000 C CNN
F 2 "" H 3300 6600 50  0000 C CNN
F 3 "" H 3300 6600 50  0000 C CNN
	1    3300 6600
	1    0    0    -1  
$EndComp
Wire Wire Line
	3000 6600 3000 6700
Wire Wire Line
	3300 6600 3300 6700
Wire Wire Line
	3000 7000 3000 7200
Wire Wire Line
	3000 7200 3100 7200
Wire Wire Line
	3300 7000 3300 7100
Wire Wire Line
	3300 7100 3400 7100
Text Label 3100 7200 0    60   ~ 0
SCL_1
Text Label 3400 7100 0    60   ~ 0
SDA_1
$Comp
L R R313
U 1 1
P 3800 6850
F 0 "R313" V 3880 6850 50  0000 C CNN
F 1 "1K" V 3800 6850 50  0000 C CNN
F 2 "Resistors_SMD:R_0603" V 3730 6850 50  0001 C CNN
F 3 "" H 3800 6850 50  0000 C CNN
	1    3800 6850
	1    0    0    -1  
$EndComp
$Comp
L R R314
U 1 1
P 4100 6850
F 0 "R314" V 4180 6850 50  0000 C CNN
F 1 "1K" V 4100 6850 50  0000 C CNN
F 2 "Resistors_SMD:R_0603" V 4030 6850 50  0001 C CNN
F 3 "" H 4100 6850 50  0000 C CNN
	1    4100 6850
	1    0    0    -1  
$EndComp
$Comp
L +3V3 #PWR053
U 1 1
P 3800 6600
F 0 "#PWR053" H 3800 6450 50  0001 C CNN
F 1 "+3V3" H 3800 6740 50  0000 C CNN
F 2 "" H 3800 6600 50  0000 C CNN
F 3 "" H 3800 6600 50  0000 C CNN
	1    3800 6600
	1    0    0    -1  
$EndComp
$Comp
L +3V3 #PWR054
U 1 1
P 4100 6600
F 0 "#PWR054" H 4100 6450 50  0001 C CNN
F 1 "+3V3" H 4100 6740 50  0000 C CNN
F 2 "" H 4100 6600 50  0000 C CNN
F 3 "" H 4100 6600 50  0000 C CNN
	1    4100 6600
	1    0    0    -1  
$EndComp
Wire Wire Line
	3800 6600 3800 6700
Wire Wire Line
	4100 6600 4100 6700
Wire Wire Line
	3800 7000 3800 7200
Wire Wire Line
	3800 7200 3900 7200
Wire Wire Line
	4100 7000 4100 7100
Wire Wire Line
	4100 7100 4200 7100
Text Label 3900 7200 0    60   ~ 0
SCL_2
Text Label 4200 7100 0    60   ~ 0
SDA_2
$Comp
L R R315
U 1 1
P 4600 6850
F 0 "R315" V 4680 6850 50  0000 C CNN
F 1 "1K" V 4600 6850 50  0000 C CNN
F 2 "Resistors_SMD:R_0603" V 4530 6850 50  0001 C CNN
F 3 "" H 4600 6850 50  0000 C CNN
	1    4600 6850
	1    0    0    -1  
$EndComp
$Comp
L R R316
U 1 1
P 4900 6850
F 0 "R316" V 4980 6850 50  0000 C CNN
F 1 "1K" V 4900 6850 50  0000 C CNN
F 2 "Resistors_SMD:R_0603" V 4830 6850 50  0001 C CNN
F 3 "" H 4900 6850 50  0000 C CNN
	1    4900 6850
	1    0    0    -1  
$EndComp
$Comp
L +3V3 #PWR055
U 1 1
P 4600 6600
F 0 "#PWR055" H 4600 6450 50  0001 C CNN
F 1 "+3V3" H 4600 6740 50  0000 C CNN
F 2 "" H 4600 6600 50  0000 C CNN
F 3 "" H 4600 6600 50  0000 C CNN
	1    4600 6600
	1    0    0    -1  
$EndComp
$Comp
L +3V3 #PWR056
U 1 1
P 4900 6600
F 0 "#PWR056" H 4900 6450 50  0001 C CNN
F 1 "+3V3" H 4900 6740 50  0000 C CNN
F 2 "" H 4900 6600 50  0000 C CNN
F 3 "" H 4900 6600 50  0000 C CNN
	1    4900 6600
	1    0    0    -1  
$EndComp
Wire Wire Line
	4600 6600 4600 6700
Wire Wire Line
	4900 6600 4900 6700
Wire Wire Line
	4600 7000 4600 7200
Wire Wire Line
	4600 7200 4700 7200
Wire Wire Line
	4900 7000 4900 7100
Wire Wire Line
	4900 7100 5000 7100
Text Label 4700 7200 0    60   ~ 0
SCL_3
Text Label 5000 7100 0    60   ~ 0
SDA_3
Text Label 7500 1100 0    60   ~ 0
SDA_0
Text Label 7500 1200 0    60   ~ 0
SCL_0
Text Label 7500 1400 0    60   ~ 0
SDA_1
Text Label 7500 1500 0    60   ~ 0
SCL_1
Text Label 7500 1700 0    60   ~ 0
SDA_2
Text Label 7500 1800 0    60   ~ 0
SCL_2
Text Label 7500 2000 0    60   ~ 0
SDA_3
Text Label 7500 2100 0    60   ~ 0
SCL_3
Wire Wire Line
	4700 2100 4800 2100
Wire Wire Line
	4700 2200 4800 2200
Wire Wire Line
	4700 2300 4800 2300
Text Label 4800 1100 0    60   ~ 0
DETECT_0
Text Label 2800 1500 2    60   ~ 0
DETECT_1
Text Label 2800 1300 2    60   ~ 0
DETECT_2
Text Label 2800 1100 2    60   ~ 0
DETECT_3
Text Label 4800 1000 0    60   ~ 0
POWER_EN_0
Text Label 2800 1400 2    60   ~ 0
POWER_EN_1
Text Label 2800 1200 2    60   ~ 0
POWER_EN_2
Text Label 2800 1000 2    60   ~ 0
POWER_EN_3
$Comp
L C C302
U 1 1
P 9300 950
F 0 "C302" H 9325 1050 50  0000 L CNN
F 1 "4.7uF" H 9325 850 50  0000 L CNN
F 2 "wbraun_smd:C_0603" H 9338 800 50  0001 C CNN
F 3 "" H 9300 950 50  0000 C CNN
	1    9300 950 
	1    0    0    -1  
$EndComp
$Comp
L +3V3 #PWR057
U 1 1
P 9300 700
F 0 "#PWR057" H 9300 550 50  0001 C CNN
F 1 "+3V3" H 9300 840 50  0000 C CNN
F 2 "" H 9300 700 50  0000 C CNN
F 3 "" H 9300 700 50  0000 C CNN
	1    9300 700 
	1    0    0    -1  
$EndComp
$Comp
L GND #PWR058
U 1 1
P 9300 1200
F 0 "#PWR058" H 9300 950 50  0001 C CNN
F 1 "GND" H 9300 1050 50  0000 C CNN
F 2 "" H 9300 1200 50  0000 C CNN
F 3 "" H 9300 1200 50  0000 C CNN
	1    9300 1200
	1    0    0    -1  
$EndComp
$Comp
L C C304
U 1 1
P 9600 950
F 0 "C304" H 9625 1050 50  0000 L CNN
F 1 "4.7uF" H 9625 850 50  0000 L CNN
F 2 "wbraun_smd:C_0603" H 9638 800 50  0001 C CNN
F 3 "" H 9600 950 50  0000 C CNN
	1    9600 950 
	1    0    0    -1  
$EndComp
$Comp
L C C308
U 1 1
P 10200 950
F 0 "C308" H 10225 1050 50  0000 L CNN
F 1 "0.47uF" H 10225 850 50  0000 L CNN
F 2 "wbraun_smd:C_0603" H 10238 800 50  0001 C CNN
F 3 "" H 10200 950 50  0000 C CNN
	1    10200 950 
	1    0    0    -1  
$EndComp
$Comp
L C C310
U 1 1
P 10500 950
F 0 "C310" H 10525 1050 50  0000 L CNN
F 1 "0.47uF" H 10525 850 50  0000 L CNN
F 2 "wbraun_smd:C_0603" H 10538 800 50  0001 C CNN
F 3 "" H 10500 950 50  0000 C CNN
	1    10500 950 
	1    0    0    -1  
$EndComp
$Comp
L C C316
U 1 1
P 10800 950
F 0 "C316" H 10825 1050 50  0000 L CNN
F 1 "0.47uF" H 10825 850 50  0000 L CNN
F 2 "wbraun_smd:C_0603" H 10838 800 50  0001 C CNN
F 3 "" H 10800 950 50  0000 C CNN
	1    10800 950 
	1    0    0    -1  
$EndComp
Wire Wire Line
	9300 700  9300 800 
Wire Wire Line
	9300 1100 9300 1200
Wire Wire Line
	9300 800  10800 800 
Connection ~ 9600 800 
Connection ~ 9900 800 
Connection ~ 10200 800 
Connection ~ 10500 800 
Wire Wire Line
	9300 1100 10800 1100
Connection ~ 10500 1100
Connection ~ 10200 1100
Connection ~ 9900 1100
Connection ~ 9600 1100
Wire Wire Line
	4700 1700 4800 1700
Text Label 4800 1700 0    60   ~ 0
SWDIO
Wire Wire Line
	4700 1800 4800 1800
Text Label 4800 1800 0    60   ~ 0
SWCLK
$Comp
L CONN_01X04 P302
U 1 1
P 5000 5750
F 0 "P302" H 5000 6000 50  0000 C CNN
F 1 "CONN_01X04" V 5100 5750 50  0000 C CNN
F 2 "Pin_Headers:Pin_Header_Straight_1x04" H 5000 5750 50  0001 C CNN
F 3 "" H 5000 5750 50  0000 C CNN
	1    5000 5750
	1    0    0    -1  
$EndComp
Wire Wire Line
	4800 5600 4700 5600
Wire Wire Line
	4800 5700 4700 5700
Wire Wire Line
	4400 5800 4800 5800
Wire Wire Line
	4800 5900 4700 5900
$Comp
L +3V3 #PWR059
U 1 1
P 4700 5600
F 0 "#PWR059" H 4700 5450 50  0001 C CNN
F 1 "+3V3" H 4700 5740 50  0000 C CNN
F 2 "" H 4700 5600 50  0000 C CNN
F 3 "" H 4700 5600 50  0000 C CNN
	1    4700 5600
	1    0    0    -1  
$EndComp
$Comp
L GND #PWR060
U 1 1
P 4400 5800
F 0 "#PWR060" H 4400 5550 50  0001 C CNN
F 1 "GND" H 4400 5650 50  0000 C CNN
F 2 "" H 4400 5800 50  0000 C CNN
F 3 "" H 4400 5800 50  0000 C CNN
	1    4400 5800
	0    1    1    0   
$EndComp
Text Label 4700 5700 2    60   ~ 0
SWCLK
Text Label 4700 5900 2    60   ~ 0
SWDIO
Wire Wire Line
	7400 2300 7500 2300
Wire Wire Line
	7400 2400 7500 2400
Text Label 7500 2300 0    60   ~ 0
SDA_4
Text Label 7500 2400 0    60   ~ 0
SCL_4
$Comp
L R R325
U 1 1
P 2900 5550
F 0 "R325" V 2980 5550 50  0000 C CNN
F 1 "4.7K" V 2900 5550 50  0000 C CNN
F 2 "Resistors_SMD:R_0603" V 2830 5550 50  0001 C CNN
F 3 "" H 2900 5550 50  0000 C CNN
	1    2900 5550
	1    0    0    -1  
$EndComp
$Comp
L R R326
U 1 1
P 3200 5550
F 0 "R326" V 3280 5550 50  0000 C CNN
F 1 "4.7K" V 3200 5550 50  0000 C CNN
F 2 "Resistors_SMD:R_0603" V 3130 5550 50  0001 C CNN
F 3 "" H 3200 5550 50  0000 C CNN
	1    3200 5550
	1    0    0    -1  
$EndComp
$Comp
L +3V3 #PWR061
U 1 1
P 2900 5300
F 0 "#PWR061" H 2900 5150 50  0001 C CNN
F 1 "+3V3" H 2900 5440 50  0000 C CNN
F 2 "" H 2900 5300 50  0000 C CNN
F 3 "" H 2900 5300 50  0000 C CNN
	1    2900 5300
	1    0    0    -1  
$EndComp
$Comp
L +3V3 #PWR062
U 1 1
P 3200 5300
F 0 "#PWR062" H 3200 5150 50  0001 C CNN
F 1 "+3V3" H 3200 5440 50  0000 C CNN
F 2 "" H 3200 5300 50  0000 C CNN
F 3 "" H 3200 5300 50  0000 C CNN
	1    3200 5300
	1    0    0    -1  
$EndComp
Wire Wire Line
	2900 5300 2900 5400
Wire Wire Line
	3200 5300 3200 5400
Wire Wire Line
	2900 5700 2900 5900
Wire Wire Line
	2900 5900 3000 5900
Wire Wire Line
	3200 5700 3200 5800
Wire Wire Line
	3200 5800 3300 5800
Text Label 3000 5900 0    60   ~ 0
SCL_4
Text Label 3300 5800 0    60   ~ 0
SDA_4
Wire Wire Line
	2900 1000 2800 1000
Wire Wire Line
	2900 1100 2800 1100
Wire Wire Line
	2900 1200 2800 1200
Wire Wire Line
	2900 1300 2800 1300
Wire Wire Line
	2900 1400 2800 1400
Wire Wire Line
	2900 1500 2800 1500
Wire Wire Line
	4700 1000 4800 1000
Wire Wire Line
	4700 1100 4800 1100
$Comp
L CONN_01X08 P307
U 1 1
P 10650 1950
F 0 "P307" H 10650 2400 50  0000 C CNN
F 1 "CONN_01X08" V 10750 1950 50  0000 C CNN
F 2 "Pin_Headers:Pin_Header_Straight_1x08" H 10650 1950 50  0001 C CNN
F 3 "" H 10650 1950 50  0000 C CNN
	1    10650 1950
	1    0    0    -1  
$EndComp
Wire Wire Line
	10450 1600 10400 1600
Wire Wire Line
	10100 1700 10450 1700
Wire Wire Line
	10450 1800 10400 1800
Wire Wire Line
	10450 1900 10400 1900
Wire Wire Line
	10450 2000 10400 2000
Wire Wire Line
	10450 2100 10400 2100
Wire Wire Line
	10450 2200 10400 2200
Wire Wire Line
	10450 2300 10400 2300
$Comp
L +3V3 #PWR063
U 1 1
P 10400 1500
F 0 "#PWR063" H 10400 1350 50  0001 C CNN
F 1 "+3V3" H 10400 1640 50  0000 C CNN
F 2 "" H 10400 1500 50  0000 C CNN
F 3 "" H 10400 1500 50  0000 C CNN
	1    10400 1500
	1    0    0    -1  
$EndComp
$Comp
L GND #PWR064
U 1 1
P 10100 1700
F 0 "#PWR064" H 10100 1450 50  0001 C CNN
F 1 "GND" H 10100 1550 50  0000 C CNN
F 2 "" H 10100 1700 50  0000 C CNN
F 3 "" H 10100 1700 50  0000 C CNN
	1    10100 1700
	0    1    1    0   
$EndComp
Wire Wire Line
	10400 1600 10400 1500
Text Label 10400 1900 2    60   ~ 0
SDA_4
Text Label 10400 1800 2    60   ~ 0
SCL_4
Text Label 10400 2000 2    60   ~ 0
IO0
Text Label 10400 2100 2    60   ~ 0
IO1
Text Label 10400 2200 2    60   ~ 0
IO2
Text Label 10400 2300 2    60   ~ 0
IO3
Wire Wire Line
	4700 1300 4750 1300
Wire Wire Line
	4700 1400 4750 1400
Wire Wire Line
	4700 1200 4750 1200
Wire Wire Line
	4700 3600 4800 3600
Text Label 4750 1400 0    60   ~ 0
IO0
Text Label 4750 1300 0    60   ~ 0
IO1
Text Label 4750 1200 0    60   ~ 0
IO2
Text Label 4800 3600 0    60   ~ 0
IO3
$EndSCHEMATC
